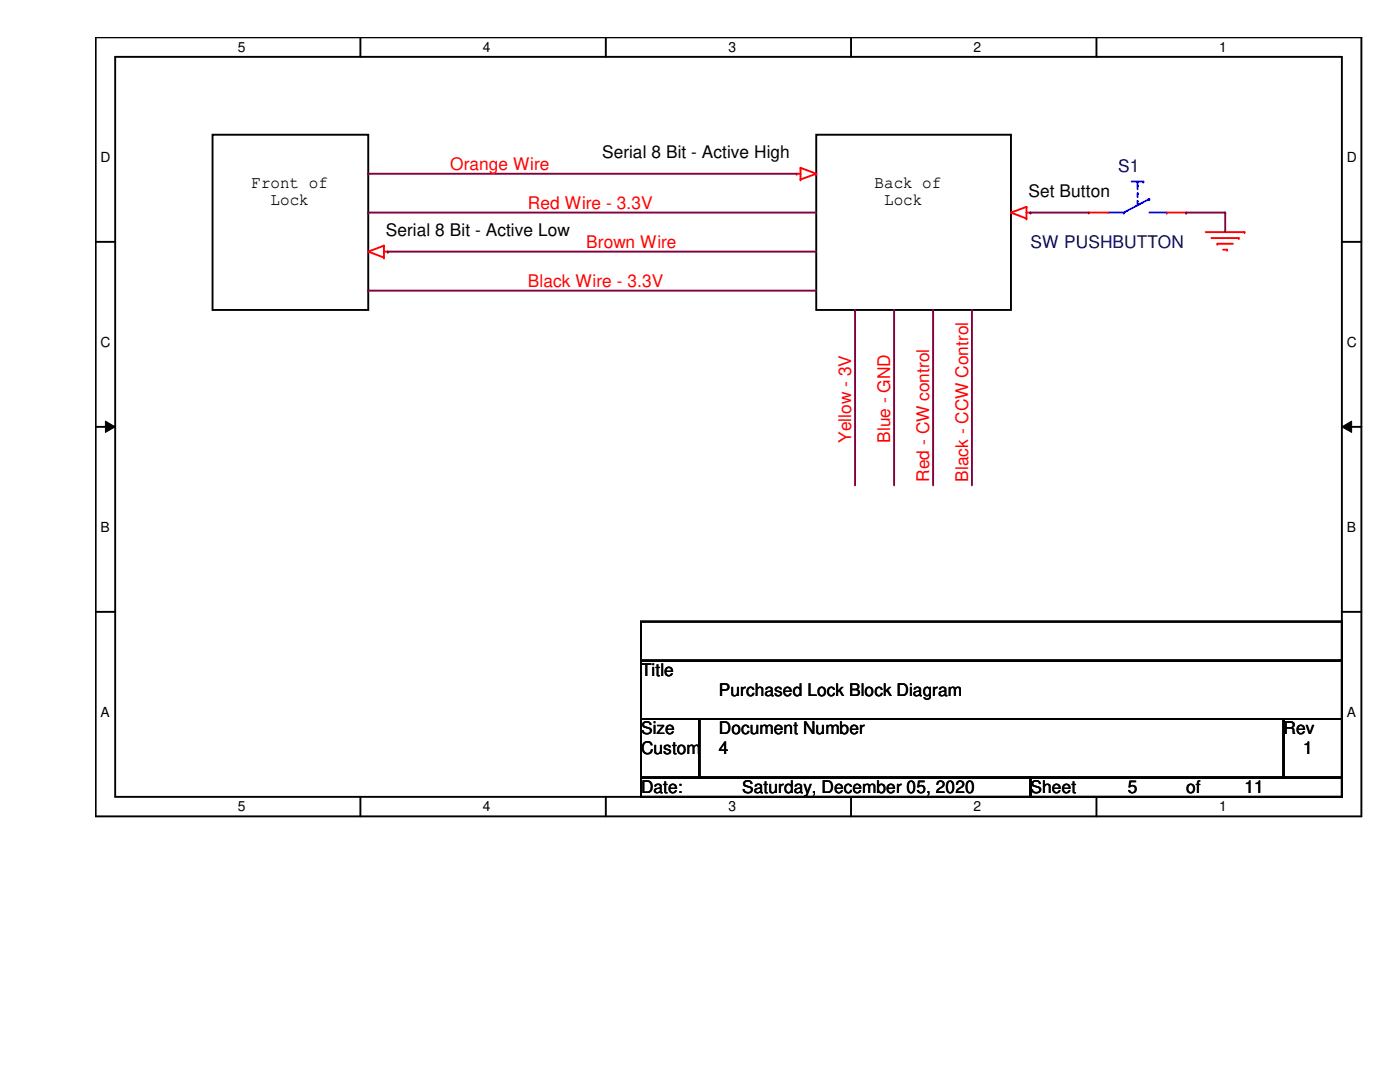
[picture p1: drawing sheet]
<svg xmlns="http://www.w3.org/2000/svg" width="279mm" height="216mm" viewBox="0 0 279 216" stroke-linecap="round" stroke-linejoin="round" font-family="sans-serif">
<path d="M19.1 7.5h252.6v155.4h-252.6zM23 11.3h244.8v147.7h-244.8z" fill="none" stroke="#000" stroke-width=".38"/>
<g fill="#fff">
<path d="M47.5 7.9h1.5v3.1h-1.5z"/>
<path d="M47.5 159.4h1.5v3.1h-1.5z"/>
</g>
<path d="M71.9 7.5v3.8M71.9 159v3.9" fill="none" stroke="#000" stroke-width=".38"/>
<g fill="#fff">
<path d="M96.4 7.9h1.5v3.1h-1.5z"/>
<path d="M96.4 159.4h1.5v3.1h-1.5z"/>
</g>
<path d="M120.9 7.5v3.8M120.9 159v3.9" fill="none" stroke="#000" stroke-width=".38"/>
<g fill="#fff">
<path d="M145.4 7.9h1.5v3.1h-1.5z"/>
<path d="M145.4 159.4h1.5v3.1h-1.5z"/>
</g>
<path d="M169.8 7.5v3.8M169.8 159v3.9" fill="none" stroke="#000" stroke-width=".38"/>
<g fill="#fff">
<path d="M194.3 7.9h1.5v3.1h-1.5z"/>
<path d="M194.3 159.4h1.5v3.1h-1.5z"/>
</g>
<path d="M218.8 7.5v3.8M218.8 159v3.9" fill="none" stroke="#000" stroke-width=".38"/>
<g fill="#fff">
<path d="M243.3 7.9h1.5v3.1h-1.5z"/>
<path d="M243.3 159.4h1.5v3.1h-1.5z"/>
<path d="M20.1 29.8h2v3.1h-2z"/>
<path d="M268.8 29.8h2v3.1h-2z"/>
<path d="M20.1 66.7h2v3.1h-2z"/>
<path d="M268.8 66.7h2v3.1h-2z"/>
</g>
<path d="M19.1 48.3h3.9M267.8 48.3h3.9" fill="none" stroke="#000" stroke-width=".38"/>
<g fill="#fff">
<path d="M20.1 103.6h1.8v3.1h-1.8z"/>
<path d="M268.8 103.6h1.8v3.1h-1.8z"/>
</g>
<path d="M19.1 85.2h3.9M267.8 85.2h3.9" fill="none" stroke="#000" stroke-width=".38"/>
<path d="M21 84l2 1.2-2 1.1zM267.8 85.2l1.9-1.2v2.3z" fill="#000"/>
<path d="M21 84l2 1.2-2 1.1zM267.8 85.2l1.9-1.2v2.3z" fill="none" stroke="#000" stroke-width=".2"/>
<g fill="#fff">
<path d="M20.1 140.5h1.8v3.1h-1.8z"/>
<path d="M268.8 140.5h1.8v3.1h-1.8z"/>
</g>
<path d="M42.4 26.9h31.1v34.9h-31.1zM162.9 26.9h38.9v34.9h-38.9zM19.1 122.1h3.9M267.8 122.1h3.9" fill="none" stroke="#000" stroke-width=".38"/>
<path d="M76.6 49v2.4" fill="none" stroke="#f00" stroke-width=".38"/>
<circle cx="76.6" cy="51.4" r=".19" fill="#f00"/>
<path d="M76.6 50.2h.8" fill="none" stroke="#f00" stroke-width=".38"/>
<circle cx="77.4" cy="50.2" r=".19" fill="#f00"/>
<path d="M73.5 50.2l3.1 1.2" fill="none" stroke="#f00" stroke-width=".38"/>
<circle cx="73.5" cy="50.2" r=".19" fill="#f00"/>
<path d="M76.6 49l-3.1 1.2" fill="none" stroke="#f00" stroke-width=".38"/>
<circle cx="76.6" cy="49" r=".19" fill="#f00"/>
<path d="M159.8 33.5v2.3" fill="none" stroke="#f00" stroke-width=".38"/>
<circle cx="159.8" cy="33.5" r=".19" fill="#f00"/>
<path d="M159 34.7h.8" fill="none" stroke="#f00" stroke-width=".38"/>
<circle cx="159" cy="34.7" r=".19" fill="#f00"/>
<path d="M159.8 33.5l3.1 1.2" fill="none" stroke="#f00" stroke-width=".38"/>
<circle cx="162.9" cy="34.7" r=".19" fill="#f00"/>
<path d="M162.9 34.7l-3.1 1.1" fill="none" stroke="#f00" stroke-width=".38"/>
<circle cx="159.8" cy="35.8" r=".19" fill="#f00"/>
<path d="M204.9 41.3v2.3" fill="none" stroke="#f00" stroke-width=".38"/>
<circle cx="204.9" cy="43.6" r=".19" fill="#f00"/>
<path d="M204.9 42.4h.8" fill="none" stroke="#f00" stroke-width=".38"/>
<circle cx="205.7" cy="42.4" r=".19" fill="#f00"/>
<path d="M201.8 42.4l3.1 1.2" fill="none" stroke="#f00" stroke-width=".38"/>
<circle cx="201.8" cy="42.4" r=".19" fill="#f00"/>
<path d="M204.9 41.3l-3.1 1.1" fill="none" stroke="#f00" stroke-width=".38"/>
<circle cx="204.9" cy="41.3" r=".19" fill="#f00"/>
<path d="M240.6 46.3h7.8" fill="none" stroke="#f00" stroke-width=".38"/>
<circle cx="248.4" cy="46.3" r=".19" fill="#f00"/>
<path d="M241.8 47.5h5.4" fill="none" stroke="#f00" stroke-width=".38"/>
<circle cx="247.2" cy="47.5" r=".19" fill="#f00"/>
<path d="M243 48.6h3" fill="none" stroke="#f00" stroke-width=".38"/>
<circle cx="243" cy="48.6" r=".19" fill="#f00"/>
<path d="M244.1 49.8h.8" fill="none" stroke="#f00" stroke-width=".38"/>
<circle cx="244.9" cy="49.8" r=".19" fill="#f00"/>
<path d="M127.9 124h139.9v7.8h-139.9zM127.9 131.8h139.9v11.7h-139.9zM127.9 143.5h11.7v11.7h-11.7zM127.9 155.2h77.8v3.8h-77.8zM139.6 143.5h116.6v11.7h-116.6zM205.7 155.2h62.1v3.8h-62.1zM256.2 143.5h11.6v11.7h-11.6z" fill="none" stroke="#000" stroke-width=".38"/>
<path d="M221.2 42.4h3.1" fill="none" stroke="#00f" stroke-width=".38"/>
<circle cx="224.3" cy="42.4" r=".19" fill="#00f"/>
<path d="M229.4 39.7l-5.1 2.7" fill="none" stroke="#00f" stroke-width=".38"/>
<circle cx="229.4" cy="39.7" r=".19" fill="#00f"/>
<path d="M229.4 42.4h3.4" fill="none" stroke="#00f" stroke-width=".38"/>
<circle cx="232.8" cy="42.4" r=".19" fill="#00f"/>
<path d="M227 40.1v.8" fill="none" stroke="#00f" stroke-width=".38"/>
<circle cx="227" cy="40.1" r=".19" fill="#00f"/>
<path d="M227 38.6v.7" fill="none" stroke="#00f" stroke-width=".38"/>
<circle cx="227" cy="38.6" r=".19" fill="#00f"/>
<path d="M227 37v.8" fill="none" stroke="#00f" stroke-width=".38"/>
<circle cx="227" cy="37" r=".19" fill="#00f"/>
<path d="M227 36.2v.8" fill="none" stroke="#00f" stroke-width=".38"/>
<circle cx="227" cy="36.2" r=".19" fill="#00f"/>
<path d="M225.8 36.2h2.4" fill="none" stroke="#00f" stroke-width=".38"/>
<circle cx="228.2" cy="36.2" r=".19" fill="#00f"/>
<path d="M232.8 42.4h3.9" fill="none" stroke="#f00" stroke-width=".38"/>
<circle cx="236.7" cy="42.4" r=".19" fill="#f00"/>
<path d="M217.3 42.4h3.9" fill="none" stroke="#f00" stroke-width=".38"/>
<circle cx="217.3" cy="42.4" r=".19" fill="#f00"/>
<path d="M73.5 34.7h85.5" fill="none" stroke="#800040" stroke-width=".38"/>
<circle cx="73.5" cy="34.7" r=".19" fill="#800040"/>
<path d="M73.5 42.4h89.4" fill="none" stroke="#800040" stroke-width=".38"/>
<circle cx="73.5" cy="42.4" r=".19" fill="#800040"/>
<path d="M73.5 58h89.4" fill="none" stroke="#800040" stroke-width=".38"/>
<circle cx="73.5" cy="58" r=".19" fill="#800040"/>
<path d="M77.4 50.2h85.5" fill="none" stroke="#800040" stroke-width=".38"/>
<circle cx="77.4" cy="50.2" r=".19" fill="#800040"/>
<path d="M170.6 61.8v35.1" fill="none" stroke="#800040" stroke-width=".38"/>
<circle cx="170.6" cy="61.8" r=".19" fill="#800040"/>
<path d="M178.4 61.8v35.1" fill="none" stroke="#800040" stroke-width=".38"/>
<circle cx="178.4" cy="61.8" r=".19" fill="#800040"/>
<path d="M186.2 61.8v35.1" fill="none" stroke="#800040" stroke-width=".38"/>
<circle cx="186.2" cy="61.8" r=".19" fill="#800040"/>
<path d="M194 61.8v35.1" fill="none" stroke="#800040" stroke-width=".38"/>
<circle cx="194" cy="61.8" r=".19" fill="#800040"/>
<path d="M205.7 42.4h11.6" fill="none" stroke="#800040" stroke-width=".38"/>
<circle cx="205.7" cy="42.4" r=".19" fill="#800040"/>
<path d="M236.7 42.4h7.8" fill="none" stroke="#800040" stroke-width=".38"/>
<circle cx="236.7" cy="42.4" r=".19" fill="#800040"/>
<path d="M244.5 42.4v3.9" fill="none" stroke="#800040" stroke-width=".38"/>
<circle cx="244.5" cy="42.4" r=".19" fill="#800040"/>
<g font-size="3.5" fill="#f00">
<text x="89.8" y="33.9">Orange Wire</text>
<text x="105.4" y="41.7">Red Wire - 3.3V</text>
<text x="117" y="49.4">Brown Wire</text>
<text x="105.4" y="57.2">Black Wire - 3.3V</text>
<text x="169.9" y="88.3" transform="rotate(-90 169.9 88.3)">Yellow - 3V</text>
<text x="177.7" y="88.3" transform="rotate(-90 177.7 88.3)">Blue - GND</text>
<text x="185.5" y="96.1" transform="rotate(-90 185.5 96.1)">Red - CW control</text>
<text x="193.2" y="96.1" transform="rotate(-90 193.2 96.1)">Black - CCW Control</text>
</g>
<g font-size="3.5">
<text x="120.1" y="31.5">Serial 8 Bit - Active High</text>
<text x="50.2" y="37.4">Front of</text>
<text x="54" y="40.9">Lock</text>
<text x="174.5" y="37.4">Back of</text>
<text x="176.4" y="40.9">Lock</text>
<text x="205.2" y="39.3">Set Button</text>
<text x="77" y="47.1">Serial 8 Bit - Active Low</text>
<text x="127.9" y="134.9">Title</text>
<text x="143.5" y="138.8">Purchased Lock Block Diagram</text>
<text x="127.9" y="146.6">Size</text>
<text x="143.5" y="146.6">Document Number</text>
<text x="256.2" y="146.6">Rev</text>
<text x="127.9" y="150.5">Custom</text>
<text x="143.5" y="150.5">4</text>
<text x="260.1" y="150.5">1</text>
<text x="127.9" y="158.2">Date:</text>
<text x="148.1" y="158.2">Saturday, December 05, 2020</text>
<text x="205.7" y="158.2">Sheet</text>
<text x="225.1" y="158.2">5</text>
<text x="236.7" y="158.2">of</text>
<text x="248.4" y="158.2">11</text>
</g>
<g font-size="3.5" fill="#000080">
<text x="223.1" y="34.2">S1</text>
<text x="205.7" y="49.4">SW PUSHBUTTON</text>
</g>
<g font-size="2.8">
<text x="47.5" y="10.4">5</text>
<text x="96.4" y="10.4">4</text>
<text x="145.4" y="10.4">3</text>
<text x="194.3" y="10.4">2</text>
<text x="243.3" y="10.4">1</text>
<text x="20.1" y="32.3">D</text>
<text x="268.8" y="32.3">D</text>
<text x="20.1" y="69.2">C</text>
<text x="268.8" y="69.2">C</text>
<text x="20.1" y="106.1">B</text>
<text x="268.8" y="106.1">B</text>
<text x="20.1" y="143">A</text>
<text x="268.8" y="143">A</text>
<text x="47.5" y="161.9">5</text>
<text x="96.4" y="161.9">4</text>
<text x="145.4" y="161.9">3</text>
<text x="194.3" y="161.9">2</text>
<text x="243.3" y="161.9">1</text>
</g>
</svg>
